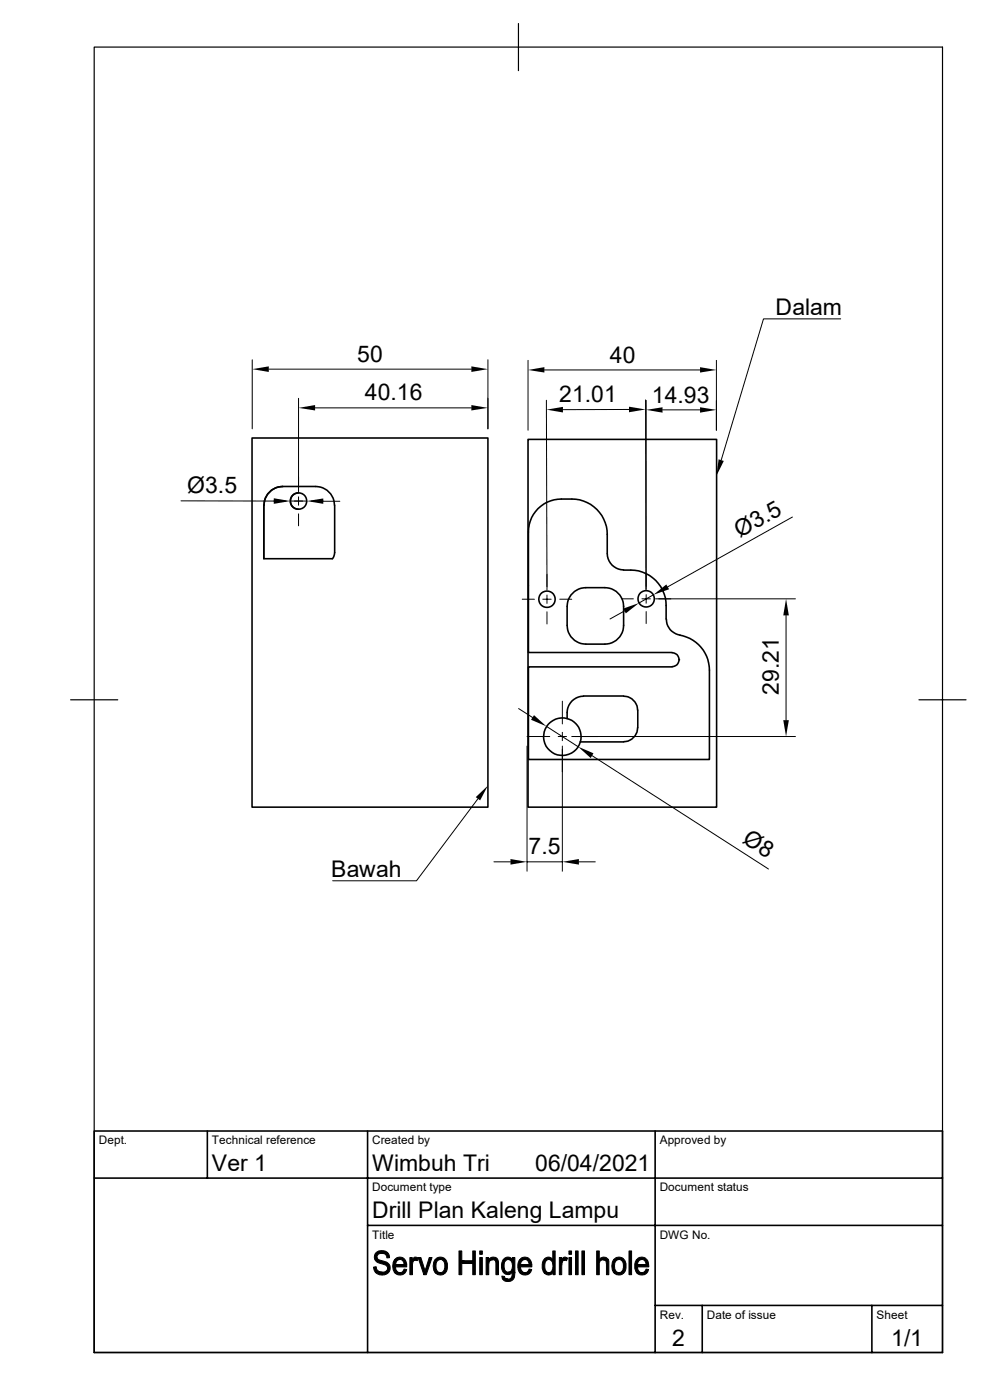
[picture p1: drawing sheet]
<svg xmlns="http://www.w3.org/2000/svg" width="210mm" height="297mm" viewBox="0 0 210 297" stroke-linecap="round" stroke-linejoin="round" font-family="sans-serif">
<g fill="none" stroke="#000" stroke-width=".34">
<path d="M53.5 92.9h50v78.3h-50zM112 93.2h40v78h-40zM63.3 104.6a1.74 1.74 0 0 0-1.7 1.7 1.74 1.74 0 0 0 1.7 1.7M71 107.2a4 4 0 0 0-4-4h-7a4 4 0 0 0-4 4M71 107.2v10l-.1 .7-.4 .6h-14.5v-11.3v11.3M121.5 125.9l.8-.7 1-.4 5-.1a4 4 0 0 1 4 4v4a4 4 0 0 1-4 4h-4a4 4 0 0 1-4-4l.1-5.1 .5-.9zM132.3 120.9a7.7 7.7 0 0 1 9 7.5v2.9M132.3 120.9a3.5 3.5 0 0 1-3.5-3.5 14.7 14.7 0 0 0-.4-6.5 7.6 7.6 0 0 0-7.1-5 8.9 8.9 0 0 0-5.9 1 6.9 6.9 0 0 0-3.3 6v25.5h30.5M141.4 131.3a3.6 3.6 0 0 0 3.5 3.6 7.6 7.6 0 0 1 5.6 7.3v18.9h-38.4v-19.6h30.5M142.6 138.5a1.48 1.48 0 0 1 1.5 1.5 1.48 1.48 0 0 1-1.5 1.4M144.1 140h.1M123.1 157.4h9.2"/>
<path d="M123.8 147.7h8.5M123.8 147.7a3.5 3.5 0 0 0-3.5 3.5v1.2M132.3 147.7a3 3 0 0 1 3 3M135.3 154.4a3 3 0 0 1-3 3M135.3 150.7v3.7M20 239.9h179.9v47h-179.9zM44 239.9v10M78 239.9v47M139 239.9v47M20 249.9h179.9M78 260h121.9M139 276.9h60.9"/>
<path d="M149 276.9v10M185 276.9v10"/>
<circle cx="63.3" cy="106.3" r="1.74"/>
<circle cx="116" cy="127.1" r="1.74"/>
<circle cx="137.1" cy="127" r="1.74"/>
<circle cx="119.3" cy="156.3" r="4"/>
</g>
<g fill="#000" stroke="#000" stroke-width=".21">
<path d="M79.2 268.8l.6-.1a1.23 1.23 0 0 0 1.3 1.2h-1.5z" fill-rule="evenodd"/>
<path d="M79.8 265.7a1.99 1.99 0 0 1 2.5 .2h-1.3a.79 .79 0 0 0-1 .7 .79 .79 0 0 0 .9 .8 1.75 1.75 0 0 1 1.9 1.9 1.88 1.88 0 0 1-3.2 .6h1.5a.86 .86 0 0 0 1.1-.7 .86 .86 0 0 0-.9-1 1.81 1.81 0 0 1-1.9-1.6z" fill-rule="evenodd"/>
<path d="M81 265.9h1.3l.3 .9-.5 .1-.4-.8z" fill-rule="evenodd"/>
<path d="M83.7 267.2h1.1l-.7 .4-.2 .7h2.4v.5h-2.4l.3 .8 .7 .4h-1.2a2.51 2.51 0 0 1 0-2.8z" fill-rule="evenodd"/>
<path d="M83.9 267a1.45 1.45 0 0 1 1.6-.1 1.45 1.45 0 0 1 .8 1.4h-2.4h1.8l-.4-.9-.3-.2h-1.3z" fill-rule="evenodd"/>
<path d="M83.7 270h1.4l.4-.3 .2-.5 .6 .1a1.48 1.48 0 0 1-2.6 .7z" fill-rule="evenodd"/>
<path d="M87 266.8h.5v.5h.6a1.01 1.01 0 0 0-.6 1.2v1.9h-.5z" fill-rule="evenodd"/>
<path d="M87.8 266.9v-.1a.67 .67 0 0 1 .9 .1l-.2 .6-1-.2z" fill-rule="evenodd"/>
<path d="M88.7 266.8h.6l.9 2.9-.3 .7z" fill-rule="evenodd"/>
<path d="M91.1 266.8h.6l-1.3 3.6h-.5z" fill-rule="evenodd"/>
<path d="M92.2 267.3l1.2-.1a1.54 1.54 0 0 0-.6 2.5l.6 .3h-1.1a2.6 2.6 0 0 1-.1-2.7z" fill-rule="evenodd"/>
<path d="M92.6 267a1.57 1.57 0 0 1 1.8 0 1.57 1.57 0 0 1 .5 1.7 1.5 1.5 0 0 1-.8 1.6 1.5 1.5 0 0 1-1.8-.3h1.1a1.46 1.46 0 0 0 .9-2.1l-.6-.6-1.4-.1z" fill-rule="evenodd"/>
<path d="M97.4 265.4h.6v2.1l2.3 .6h-2.3v2.3h-.6z" fill-rule="evenodd"/>
<path d="M98 267.5h2.3v-2.1h.5v5h-.5v-2.3z" fill-rule="evenodd"/>
<path d="M101.8 266.8h.5v3.6h-.5z" fill-rule="evenodd"/>
<path d="M101.8 265.4h.5v.7h-.5z" fill-rule="evenodd"/>
<path d="M103.1 266.8h.5v.5h.6l-.4 .3-.1 .6v2.2h-.6z" fill-rule="evenodd"/>
<path d="M103.7 267.2l.8 .1h-.9z" fill-rule="evenodd"/>
<path d="M103.8 267a1.16 1.16 0 0 1 1.5-.1 1.16 1.16 0 0 1 .4 1.3v2.2h-.5v-2.6a.52 .52 0 0 0-.7-.5l-.8-.1z" fill-rule="evenodd"/>
<path d="M106.5 270.7l.5 .1a.6 .6 0 0 0 .7 .6h-1z" fill-rule="evenodd"/>
<path d="M107 267a1.15 1.15 0 0 1 1.7 .2h-.9a1.55 1.55 0 0 0-.5 2.5l.5 .2h1.4h-.5a1.33 1.33 0 0 1-1.6 .3 1.33 1.33 0 0 1-.7-1.5 2.25 2.25 0 0 1 .6-1.7z" fill-rule="evenodd"/>
<path d="M107.8 267.2h.9z" fill-rule="evenodd"/>
<path d="M106.7 271.4h1a1.08 1.08 0 0 0 1-1.5h.5a1.54 1.54 0 0 1-1.2 2l-.8-.1z" fill-rule="evenodd"/>
<path d="M107.9 267.2h.8v-.4h.5v3.1h-1.4a1.52 1.52 0 0 0 .5-2.4z" fill-rule="evenodd"/>
<path d="M110.2 267.3l1.1-.1-.5 .2-.4 .9h2.4v.5h-2.4l.3 .9 .7 .3h-1.1a2.55 2.55 0 0 1-.1-2.7z" fill-rule="evenodd"/>
<path d="M110.4 267.1a1.45 1.45 0 0 1 1.6-.2 1.45 1.45 0 0 1 .8 1.4h-2.4h1.8v-.2l-.1-.5-.3-.3-1.5-.1z" fill-rule="evenodd"/>
<path d="M110.3 270h1.3l.4-.3 .2-.5 .6 .1a1.45 1.45 0 0 1-1.1 1.1 1.45 1.45 0 0 1-1.4-.4z" fill-rule="evenodd"/>
<path d="M115.6 267a1.12 1.12 0 0 1 1.7 .2h-.9a1.51 1.51 0 0 0-.7 2.1l.3 .5 .4 .2h-1a2.63 2.63 0 0 1 .2-3z" fill-rule="evenodd"/>
<path d="M115.4 270h1.9a1.12 1.12 0 0 1-1.9 0z" fill-rule="evenodd"/>
<path d="M117.3 265.4h.5v5h-.5v-.4h-.6a1.7 1.7 0 0 0-.2-2.8h-.1h.9z" fill-rule="evenodd"/>
<path d="M118.7 266.8h.4v.5h.7a1.1 1.1 0 0 0-.6 1.2v1.9h-.5z" fill-rule="evenodd"/>
<path d="M119.5 266.8l.4-.1 .5 .2-.2 .6-1.1-.2z" fill-rule="evenodd"/>
<path d="M120.7 266.8h.5v3.6h-.5z" fill-rule="evenodd"/>
<path d="M120.7 265.4h.5v.7h-.5z" fill-rule="evenodd"/>
<path d="M122.1 265.4h.5v5h-.5z" fill-rule="evenodd"/>
<path d="M123.4 265.4h.6v5h-.6z" fill-rule="evenodd"/>
<path d="M126.6 265.4h.5v1.8l1.9 .1h-1.3l-.4 .2-.2 .5v2.4h-.5z" fill-rule="evenodd"/>
<path d="M127.3 267a1.12 1.12 0 0 1 1.7 .3l-1.9-.1z" fill-rule="evenodd"/>
<path d="M128 267.3h1.1l.1 3.1h-.5l-.1-2.6-.2-.4z" fill-rule="evenodd"/>
<path d="M130.1 267.3l1.2-.1a1.54 1.54 0 0 0-.6 2.5l.6 .3h-1.1a2.6 2.6 0 0 1-.1-2.7z" fill-rule="evenodd"/>
<path d="M130.4 267a1.58 1.58 0 0 1 1.9 .1 1.58 1.58 0 0 1 .5 1.8 1.48 1.48 0 0 1-.9 1.5 1.48 1.48 0 0 1-1.7-.4h1.1a1.46 1.46 0 0 0 .9-2.1l-.6-.6-1.4-.1z" fill-rule="evenodd"/>
<path d="M133.4 265.4h.6v5h-.6z" fill-rule="evenodd"/>
<path d="M135 267.3l.1-.1h1l-.6 .3-.2 .8h2.3v.1v.4h-2.4l.3 .9 .7 .3h-1.2a2.76 2.76 0 0 1 0-2.7z" fill-rule="evenodd"/>
<path d="M135.1 267.2a1.42 1.42 0 0 1 1.6-.4 1.42 1.42 0 0 1 .9 1.5h-2.3h1.7v-.2l-.1-.5-.3-.3z" fill-rule="evenodd"/>
<path d="M135 270h1.4l.4-.3 .2-.5 .6 .1a1.48 1.48 0 0 1-2.6 .7z" fill-rule="evenodd"/>
</g>
<g fill="none" stroke="#000" stroke-width=".21">
<path d="M53.5 76.3v14.7M57 78.3h43M103.5 76.3v14.7M112 76.5v14.8M115.5 78.5h33M152 76.5v14.8M178.4 67.6h-16.4l-9 30M63.3 84.5v19.8M66.8 86.5h33.2M115.9 84.9l.1 40.2M133.4 86.9h-14M136.9 84.8l.1 40.3"/>
<path d="M137.1 85v40.1M140.5 87h8M38.4 106.3h22.3M61.6 106.3h3.5M63.3 105.4v1.8M63.3 109v2.5M66 106.3h2.6M68.6 106.3h3.5M168.1 109.7l-26.5 14.8M110.8 127.1h2.6M115.1 127.1h1.8M116 121.9v2.6"/>
<path d="M116 126.2v1.8M116 129.8v2.6M118.7 127.1h2.6M131.8 127h2.6M132.5 129.6l-3.1 1.7M136.2 127h1.8M137.1 126.2v1.8M137.1 129.8v2.5M138.6 126.2l-3 1.7M139.1 127h29.6M166.8 130.6v22.2M110 150.3l3 1.9"/>
<path d="M111.8 156.3h4.8M111.8 158.3v26.5M115.9 154.1l6.7 4.3M118.4 156.3h1.8M119.3 148.8v4.8M119.3 155.4v1.7M119.3 158.3v26.5M121.3 156.3h47.4M101.4 169.5l-13.1 17.4h-17.7M125.6 160.3l37.4 24.1M104.8 182.8h3.5M111.8 182.8h7.5"/>
<path d="M122.8 182.8h3.5"/>
</g>
<g fill="#000">
<path d="M53.5 78.3l3.5-.6v1.2zM100 77.7l3.5 .6-3.5 .6zM112 78.5l3.5-.6v1.1zM148.5 77.9l3.5 .6-3.5 .5zM63.3 86.5l3.5-.6v1.2zM100 85.9l3.5 .6-3.5 .6zM116 86.9l3.4-.6v1.2zM133.4 86.3l3.5 .6-3.5 .6zM137.1 87l3.4-.6v1.1zM148.5 86.4l3.5 .6-3.5 .5zM152.4 97.5l1.1 .3-1.5 3.2zM58.1 105.7l3.5 .6-3.5 .6z"/>
<path d="M65.1 106.3l3.5-.6v1.2zM132.2 129.1l3.4-1.2-2.8 2.2zM138.6 126.2l2.8-2.2 .5 1zM166.8 127l.5 3.6h-1.1zM113.3 151.7l2.6 2.4-3.3-1.4zM122.6 158.4l3.3 1.4-.6 1zM166.2 152.8h1.1l-.5 3.5zM100.9 169.1l2.6-2.4-1.6 3.1zM108.3 182.2l3.5 .6-3.5 .6zM119.3 182.8l3.5-.6v1.2z"/>
</g>
<path d="M20 10h179.9v276.9h-179.9zM110 5v10M15 148.5h10M194.9 148.5h10" fill="none" stroke="#000" stroke-width=".25"/>
<g font-size="4.9">
<text x="164.5" y="66.9">Dalam</text>
<text x="75.8" y="76.7">50</text>
<text x="129.4" y="76.9">40</text>
<text x="77.4" y="85">40.16</text>
<text x="118.6" y="85.3">21.01</text>
<text x="138.3" y="85.4">14.93</text>
<text x="39.7" y="104.6">Ø3.5</text>
<text x="156.9" y="114.1" transform="rotate(-29 156.9 114.1)">Ø3.5</text>
<text x="165.2" y="147.4" transform="rotate(-90 165.2 147.4)">29.21</text>
<text x="157.3" y="178.7" transform="rotate(33 157.3 178.7)">Ø8</text>
<text x="112.1" y="181.3">7.5</text>
<text x="70.2" y="186.1">Bawah</text>
<text x="45" y="248.5">Ver 1</text>
<text x="79" y="248.5">Wimbuh Tri</text>
<text x="113.5" y="248.5">06/04/2021</text>
<text x="79" y="258.4">Drill Plan Kaleng Lampu</text>
<text x="142.6" y="285.6">2</text>
<text x="189.1" y="285.6">1/1</text>
</g>
<g font-size="2.5">
<text x="21" y="242.7">Dept.</text>
<text x="45" y="242.7">Technical reference</text>
<text x="78.9" y="242.7">Created by</text>
<text x="140" y="242.7">Approved by</text>
<text x="79" y="252.8">Document type</text>
<text x="139.9" y="252.8">Document status</text>
<text x="79" y="262.8">Title</text>
<text x="139.9" y="262.8">DWG No.</text>
<text x="140" y="279.7">Rev.</text>
<text x="149.9" y="279.7">Date of issue</text>
<text x="186" y="279.7">Sheet</text>
</g>
</svg>
